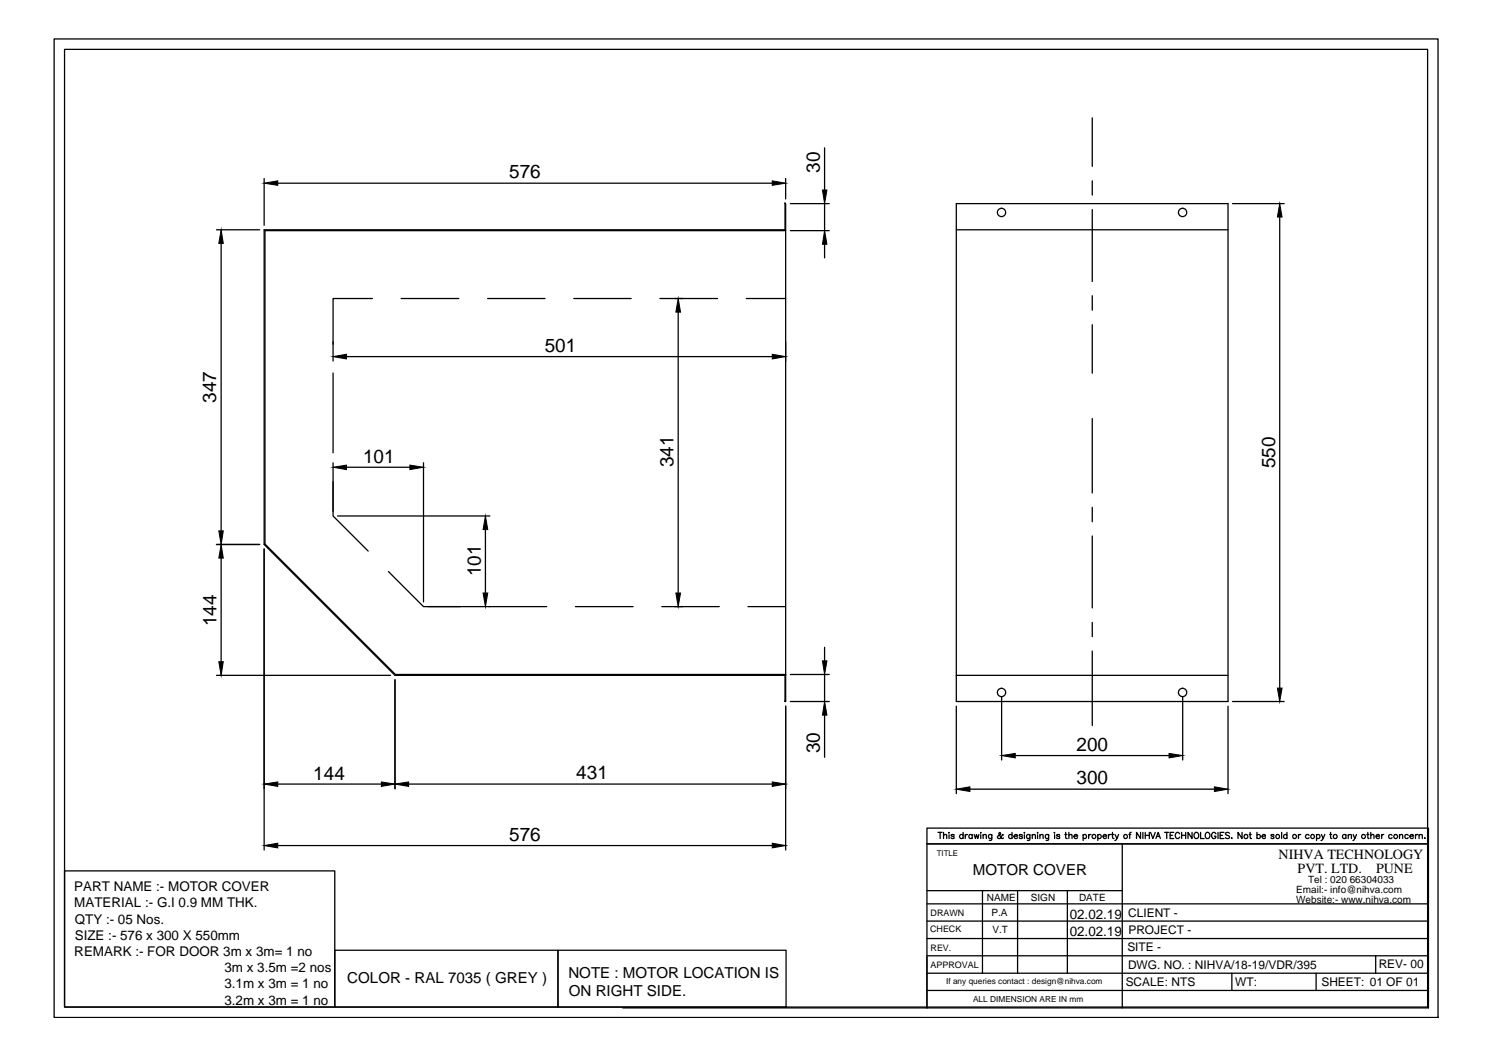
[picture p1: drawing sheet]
<svg xmlns="http://www.w3.org/2000/svg" width="297mm" height="210mm" viewBox="0 0 297 210" stroke-linecap="round" stroke-linejoin="round" font-family="sans-serif">
<!-- layer: 0 -->
<g fill="none" stroke="#000" stroke-width=".25">
<path d="M10.8 7.7h275.3v194.7h-275.3zM12.8 9.8h271.2v190.6h-271.2zM52.5 35.5v9.3M55.3 36.4h98.3M156.3 35.5v4.1M164.1 29.4v8.4M217.3 23.5v9.6M217.3 36v2.8M43.1 45.7h8.6M44 48.4v57.2M74.1 59.4h-7.8v9.1M79.8 59.4h11.5"/>
<path d="M97 59.4h11.4M114.1 59.4h11.5M131.3 59.4h11.5M148.5 59.4h7.8M156.2 40.5v5.2h-103.7v62.6l26.1 26.1h77.6v5.2M156.2 40.5h.1M156.2 40.5h.1v99.1h-.1M156.3 45.9h-103.6v62.3l26 26h77.6v.2M157.2 45.9h7.8M157.2 40.5h7.8M164.1 40.5v5.4M164.1 48.6v2.7"/>
<path d="M190.3 40.5h54v99.1h-54zM190.3 45.7h54M217.3 41.7v14.3M217.3 58.8v2.9M245.2 40.5h10.3M254.6 43.2v93.7M66.3 74.2v15.9M66.3 68v3.8M68.9 71h84.7M134.9 62.1v55.9M156.3 68v3.8M217.3 64.6v9.7"/>
<path d="M66.3 95.8v6.9l7 6.9M66.3 92.1v9.7M68.9 93h12.6M84.3 92.1v27.7M217.3 83.3v14.8M43.1 108.3h8.6M44 111v20.7M52.5 109.2v59.9M67.2 102.7h30.3M77.3 113.7l7 7h7.3M96.6 105.4v12.6M217.3 100.9v2.9"/>
<path d="M217.3 106.6v14.3M43.1 134.4h34.6M78.6 135.3v21.6M85.1 120.7h23.7M114.5 120.7h11.5M131.7 120.7h11.4M148.8 120.7h7.4M156.2 139.6h.1M157.2 134.2h7.8M157.2 139.6h7.8M164.1 128.8v2.7M164.1 134.2v5.4"/>
<path d="M190.3 134.4h54M199.3 138.7v12.5M217.3 123.8v2.9M217.3 129.5v14.9M235.3 138.7v12.5M245.2 139.6h10.3M55.3 156h20.6M81.3 156h72.3M156.3 140.5v28.6M164.1 142.3v8.4M190.3 140.5v17.4M193 157h48.6"/>
<path d="M202 150.3h30.6M244.3 140.5v17.4M12.8 173.3h53.8v27.1h-53.8zM55.3 168.2h98.3M184.4 164.8h99.8v3.1h-99.8zM184.4 179.8h99.8M184.4 167.9h99.8v32.6h-99.8zM184.4 177.2h38.9M186.6 165.6h.8M187 165.6v1.2M187.7 166.2l.3-.2 .3 .1 .1 .7M187.7 165.6v1.2"/>
<path d="M188.8 165.6v.1zM188.8 166.1v.7M189.8 166.2l-.2-.2-.4 .2 .6 .3v.3h-.3l-.3-.1M191.6 166.2a.4 .4 0 0 0-.6-.1 .4 .4 0 0 0 0 .6 .4 .4 0 0 0 .6 0M191.6 165.6v1.2M192 166v.8M192.5 166l-.3 .1-.2 .3M193.4 166.2a.38 .38 0 0 0-.5 0 .38 .38 0 0 0 0 .5 .38 .38 0 0 0 .5 0M193.4 166v.8M193.8 166l.3 .8 .2-.8 .2 .8 .2-.8M195.1 165.6v.1zM195.1 166.1v.7"/>
<path d="M195.5 177.2v16.4M195.6 166.2l.3-.2 .3 .1v.7M195.6 166v.8M197.3 166v1.1l-.5 .1M197.3 166.2a.38 .38 0 0 0-.5 0 .38 .38 0 0 0 0 .5 .38 .38 0 0 0 .5 0M199.6 166.2l-.2-.1-.2 .4a.37 .37 0 0 1-.4 .4 .37 .37 0 0 1-.3-.5l.5-.4 .1-.2-.2-.2-.2 .2 .2 .4 .4 .6 .3-.1M201.4 166.2a.38 .38 0 0 0-.6 0 .38 .38 0 0 0 0 .5 .38 .38 0 0 0 .6 0M201.4 165.6v1.2M201.7 166.4h.8a.39 .39 0 0 0-.6-.3 .39 .39 0 0 0-.2 .6 .39 .39 0 0 0 .6 .1l.2-.1M202.5 177.2v16.4M203.4 166.2l-.2-.2-.4 .1v.2l.5 .1 .1 .3-.2 .1-.4-.1M203.8 165.6v.1z"/>
<path d="M203.8 166.1v.7M204.9 166v1.1l-.5 .1M204.9 166.2a.38 .38 0 0 0-.6 0 .38 .38 0 0 0 0 .5 .38 .38 0 0 0 .6 0M205.4 166.2l.3-.2 .2 .1 .1 .7M205.4 166v.8M206.4 165.6v.1zM206.4 166.1v.7M206.9 166.2l.3-.2 .3 .1v.7M206.9 166v.8M208.6 166v1.1l-.5 .1M208.6 166.2a.38 .38 0 0 0-.5 0 .38 .38 0 0 0 0 .5 .38 .38 0 0 0 .5 0M209.8 165.6v.1z"/>
<path d="M209.8 166.1v.7M210.8 166.2l-.2-.2-.4 .2 .6 .3v.3h-.3l-.3-.1M211.9 166h.4M212 165.6l.1 1.2h.2M212.4 177.2v16.4M212.7 166.2l.3-.2 .2 .1 .1 .7M212.7 165.6v1.2M213.7 166.4h.7a.4 .4 0 0 0-.4-.4 .4 .4 0 0 0-.4 .4 .4 .4 0 0 0 .4 .4l.4-.1M215.5 166.2a.38 .38 0 0 1 .6 0 .38 .38 0 0 1 0 .5 .38 .38 0 0 1-.6 0M215.5 166v1.2M216.6 166v.8M217.1 166l-.3 .1-.2 .3"/>
<path d="M218.4 166.2a.38 .38 0 0 1 .6 0 .38 .38 0 0 1 0 .5 .38 .38 0 0 1-.6 0M218.4 166v1.2M219.5 166.4h.6a.39 .39 0 0 0-.4-.3 .39 .39 0 0 0-.3 .3 .39 .39 0 0 0 .3 .4l.4-.1M220.5 166v.8M221 166l-.3 .1-.2 .3M221.2 166h.4M221.3 165.6v1l.1 .2h.2M221.8 166l.4 .8 .4-.8M222.2 166.8l-.4 .4M223.3 167.9v32.6M224.6 166h.4M225.1 165.6l-.3 .1v.2v.9"/>
<path d="M226.9 165.6v1.2l-.8-1.2v1.2M227.4 165.6v1.2M227.9 165.6v1.2M227.9 166.2h.8M228.7 165.6v1.2M228.9 165.6l.5 1.2 .4-1.2M230 166.8l.4-1.2 .5 1.2M230.1 166.4h.6M231.7 165.6h.8M232.1 165.6v1.2M232.8 166.2h.5M233.5 165.6h-.7v1.2h.7"/>
<path d="M234.7 165.9a.46 .46 0 0 0-.5-.3 .46 .46 0 0 0-.4 .5v.3a.46 .46 0 0 0 .4 .4 .46 .46 0 0 0 .5-.3M235.1 166.2h.8M235.1 165.6v1.2M235.9 165.6v1.2M237.2 165.6v1.2l-.8-1.2v1.2M237.7 165.8l.2-.2a.6 .6 0 0 1 .6 .6 .6 .6 0 0 1-.7 .6l-.3-.4zM238.9 165.6v1.2h.7M239.9 165.8l.1-.1a.58 .58 0 0 1 .7 .5 .58 .58 0 0 1-.7 .6l-.2-.4zM241.9 165.9a.43 .43 0 0 0-.5-.3 .43 .43 0 0 0-.3 .5v.3a.43 .43 0 0 0 .4 .4 .43 .43 0 0 0 .4-.4h-.3M242.3 165.6v1.2M242.8 166.2h.4M243.5 165.6h-.7v1.2h.7"/>
<path d="M244.6 165.8l-.3-.2-.5 .2 .1 .2 .7 .5v.2l-.3 .1-.5-.1M245 166.8h.1zM247.1 165.6v1.2l-.8-1.2v1.2M248.6 166h.3M248.7 165.6l.1 1.2h.2M250.1 166.2a.38 .38 0 0 1 .5 0 .38 .38 0 0 1 0 .5 .38 .38 0 0 1-.5 0M250.1 165.6v1.2M251.1 166.4h.7a.39 .39 0 0 0-.5-.3 .39 .39 0 0 0-.3 .4 .39 .39 0 0 0 .4 .3l.4-.1M253.5 166.2l-.2-.2-.4 .2 .5 .3v.3h-.3l-.2-.1M255 165.6v1.2M256 166.2a.38 .38 0 0 0-.5 0 .38 .38 0 0 0 0 .5 .38 .38 0 0 0 .5 0M256 165.6v1.2"/>
<path d="M258.3 166v.8M258.8 166l-.3 .1-.2 .3M260.4 166.2a.4 .4 0 0 0-.5-.1 .4 .4 0 0 0 0 .6 .4 .4 0 0 0 .5 0M261.9 166.2a.38 .38 0 0 1 .6 0 .38 .38 0 0 1 0 .5 .38 .38 0 0 1-.6 0M261.9 166v1.2M262.9 166l.3 .8 .4-.8M263.2 166.8l-.4 .4M264.6 166h.3M264.7 165.6l.1 1.2h.2M267.8 166.2a.38 .38 0 0 0-.6 0 .38 .38 0 0 0 0 .5 .38 .38 0 0 0 .6 0M267.8 166v.8M268.2 166.2l.3-.2 .3 .1 .1 .7"/>
<path d="M268.2 166v.8M269.2 166l.4 .8 .3-.8M269.6 166.8l-.4 .4M271.9 166h.4M272.1 165.6l.1 1.2h.2M272.7 166.2l.3-.2 .3 .1 .1 .7M272.7 165.6v1.2M273.8 166.4h.7a.39 .39 0 0 0-.5-.3 .39 .39 0 0 0-.3 .4 .39 .39 0 0 0 .4 .3l.4-.1M274.9 166v.8M275.3 166l-.2 .1-.2 .3M277 166.2a.38 .38 0 0 0-.6 0 .38 .38 0 0 0 0 .5 .38 .38 0 0 0 .6 0M278.4 166.2l.3-.2 .3 .1 .1 .7"/>
<path d="M278.4 166v.8M280.2 166.2a.38 .38 0 0 0-.6 0 .38 .38 0 0 0 0 .5 .38 .38 0 0 0 .6 0M280.5 166.4h.7a.39 .39 0 0 0-.4-.3 .39 .39 0 0 0-.4 .4 .39 .39 0 0 0 .4 .3l.4-.1M281.6 166v.8M282.1 166l-.3 .1-.2 .3M282.3 166.2l.3-.2 .3 .1 .1 .7M282.3 166v.8M283.5 166.7v.1zM66.6 189.1h44.4v11.3h-44.4zM111 189.1h45.4v11.3h-45.4zM184.4 190.4v10.1h-60.5M184.4 190.2h99.8"/>
<path d="M184.4 197.1h99.8M184.4 193.6h99.8M184.4 186.7h99.8M184.4 183.3h99.8M245.1 193.6v3.5M261.8 193.6v3.5M273.7 190.2v3.4"/>
<circle cx="199.3" cy="42.3" r=".83"/>
<circle cx="235.3" cy="42.3" r=".83"/>
<circle cx="199.3" cy="137.8" r=".83"/>
<circle cx="235.3" cy="137.8" r=".83"/>
<circle cx="217.6" cy="166.4" r=".39"/>
<circle cx="223.9" cy="166.4" r=".4"/>
<circle cx="247.9" cy="166.4" r=".4"/>
<circle cx="254.2" cy="166.4" r=".4"/>
<circle cx="257.5" cy="166.4" r=".4"/>
<circle cx="261.1" cy="166.4" r=".4"/>
<circle cx="265.6" cy="166.4" r=".4"/>
<circle cx="271.3" cy="166.4" r=".4"/>
<circle cx="277.7" cy="166.4" r=".39"/>
</g>
<g fill="#000" stroke="#000" stroke-width=".2">
<path d="M52.5 36.4l2.8-.4v.9zM153.6 36l2.7 .4-2.7 .5zM163.6 37.8h.9l-.4 2.7zM44 45.7l.4 2.7h-.9zM164.1 45.9l.4 2.7h-.9zM254.6 40.5l.5 2.7h-1zM66.3 71l2.6-.5v.9zM134.9 59.4l.5 2.7h-.9zM153.6 70.5l2.7 .5-2.7 .4zM66.3 93l2.6-.5v.9zM81.5 92.5l2.8 .5-2.8 .4zM44 108.3l.4 2.7h-.9z"/>
<path d="M43.5 105.6h.9l-.4 2.7zM96.6 102.7l.4 2.7h-.9zM96.1 118h.9l-.4 2.7zM134.5 118h.9l-.5 2.7zM43.5 131.7h.9l-.4 2.7zM163.6 131.5h.9l-.4 2.7zM254.1 136.9h1l-.5 2.7zM52.5 156l2.8-.4v.9zM75.9 155.6l2.7 .4-2.7 .5zM78.6 156l2.7-.4v.9zM153.6 155.6l2.7 .4-2.7 .5zM164.1 139.6l.4 2.7h-.9z"/>
<path d="M190.3 157l2.7-.5v1zM199.3 150.3l2.7-.4v.9zM232.6 149.9l2.7 .4-2.7 .5zM241.6 156.5l2.7 .5-2.7 .5zM52.5 168.2l2.8-.4v.9zM153.6 167.8l2.7 .4-2.7 .5z"/>
</g>
<g font-size="3.8">
<text x="101.3" y="35.5">576</text>
<text x="163.1" y="34.3" transform="rotate(-90 163.1 34.3)">30</text>
<text x="108.4" y="70">501</text>
<text x="43" y="80.2" transform="rotate(-90 43 80.2)">347</text>
<text x="72.2" y="92">101</text>
<text x="134" y="92.9" transform="rotate(-90 134 92.9)">341</text>
<text x="253.7" y="93.2" transform="rotate(-90 253.7 93.2)">550</text>
<text x="95.6" y="114.7" transform="rotate(-90 95.6 114.7)">101</text>
<text x="43.1" y="124.6" transform="rotate(-90 43.1 124.6)">144</text>
<text x="163.1" y="149.9" transform="rotate(-90 163.1 149.9)">30</text>
<text x="214.2" y="149.4">200</text>
<text x="62.3" y="155.1">144</text>
<text x="114.7" y="155.1">431</text>
<text x="214.2" y="156.1">300</text>
<text x="101.3" y="167.3">576</text>
</g>
<g font-size="3">
<text x="193.6" y="174.1">MOTOR COVER</text>
<text x="69.1" y="195.6">COLOR - RAL 7035 ( GREY )</text>
<text x="113.1" y="194.6">NOTE : MOTOR LOCATION IS</text>
<text x="113.2" y="198.2">ON RIGHT SIDE.</text>
</g>
<g font-size="2.8">
<text x="254.4" y="170.8">NIHVA TECHNOLOGY</text>
<text x="258.2" y="173.8">PVT. LTD.</text>
<text x="273.8" y="173.8">PUNE</text>
</g>
<g font-size="2.7">
<text x="14.8" y="177.3">PART NAME :- MOTOR COVER</text>
<text x="14.8" y="180.6">MATERIAL :- G.I 0.9 MM THK.</text>
<text x="14.9" y="183.8">QTY :- 05 Nos.</text>
<text x="212.8" y="182.8">02.02.19</text>
<text x="14.8" y="190.2">REMARK :- FOR DOOR 3m x 3m= 1 no</text>
<text x="14.9" y="187">SIZE :- 576 x 300 X 550mm</text>
<text x="212.8" y="186.3">02.02.19</text>
<text x="44.7" y="193.5">3m x 3.5m =2 nos</text>
<text x="44.7" y="196.6">3.1m x 3m = 1 no</text>
<text x="44.7" y="199.9">3.2m x 3m = 1 no</text>
</g>
<g font-size="2.4">
<text x="224.5" y="182.4">CLIENT -</text>
<text x="224.5" y="185.8">PROJECT -</text>
<text x="224.3" y="189.3">SITE -</text>
<text x="224" y="196.2">SCALE: NTS</text>
<text x="224.4" y="192.7">DWG. NO. : NIHVA/18-19/VDR/395</text>
<text x="245.8" y="196.1">WT:</text>
<text x="262.9" y="196.2">SHEET: 01 OF 01</text>
<text x="274.3" y="192.6">REV- 00</text>
</g>
<g font-size="2">
<text x="196.4" y="179.2">NAME</text>
<text x="205.1" y="179.3">SIGN</text>
<text x="214.7" y="179.3">DATE</text>
<text x="257.9" y="179.6">Website:- www.nihva.com</text>
<text x="257.9" y="177.7">Email:- info@nihva.com</text>
<text x="260.2" y="175.7">Tel : 020 66304033</text>
<text x="197.2" y="182.2">P.A</text>
<text x="197.5" y="185.6">V.T</text>
</g>
<g font-size="1.8">
<text x="185.1" y="185.3">CHECK</text>
<text x="185.1" y="182.3">DRAWN</text>
<text x="185.1" y="189.2">REV.</text>
<text x="185.1" y="192.6">APPROVAL</text>
</g>
<g font-size="1.7">
<text x="188.2" y="195.8">If any queries contact : design@nihva.com</text>
<text x="193.6" y="199.3">ALL DIMENSION ARE IN mm</text>
</g>
<text font-size="1.6" x="186.4" y="170.3">TITLE</text>
</svg>
